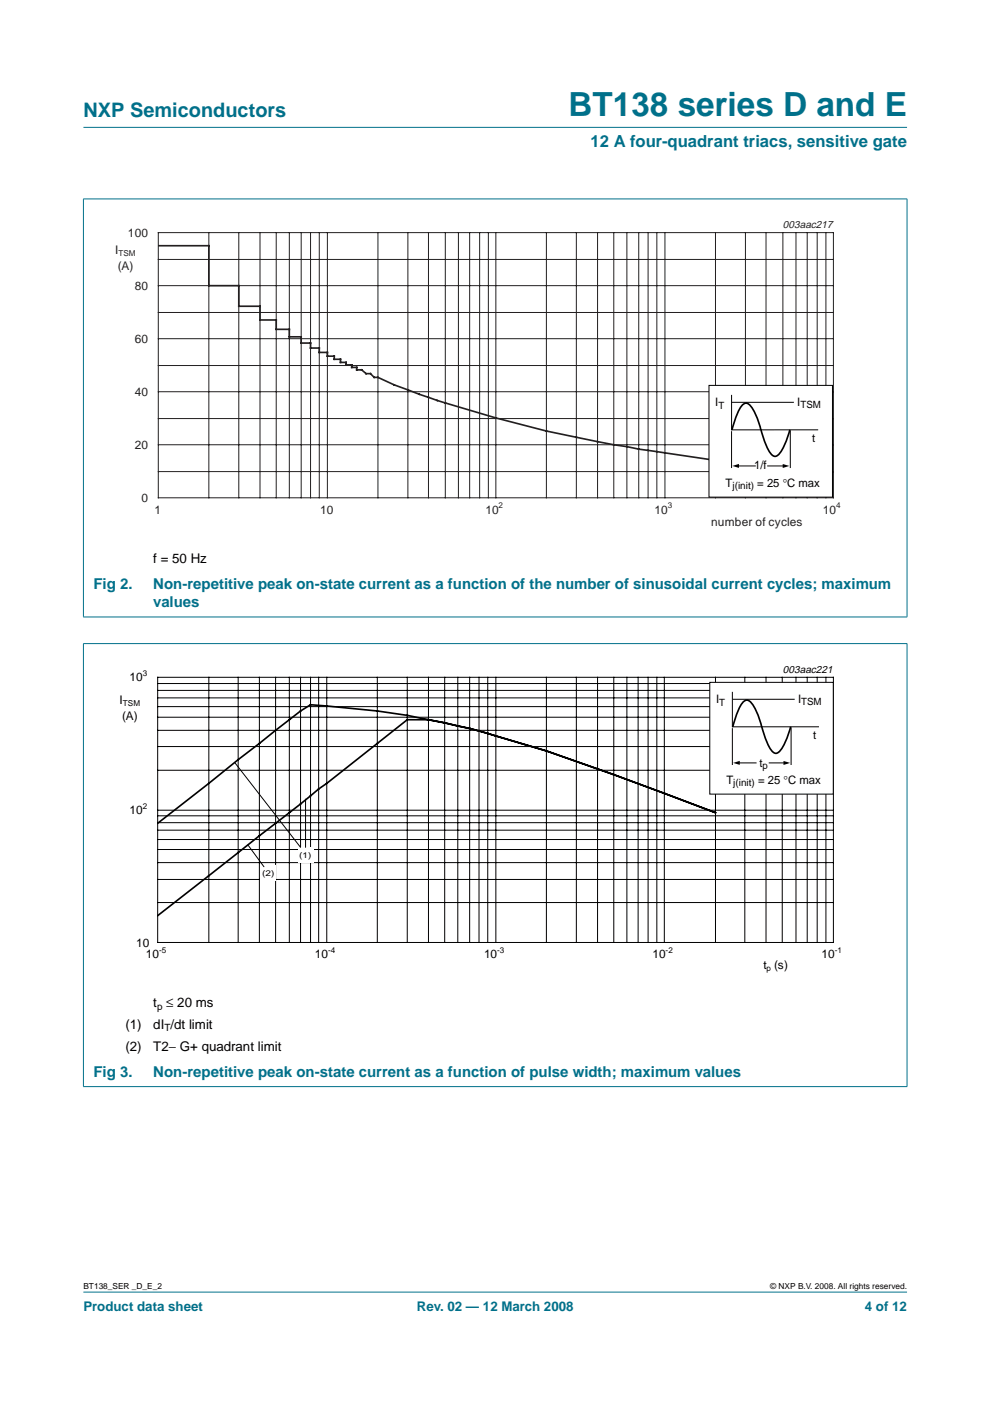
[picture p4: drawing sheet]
<svg xmlns="http://www.w3.org/2000/svg" width="210mm" height="297mm" viewBox="0 0 210 297" stroke-linecap="round" stroke-linejoin="round" font-family="sans-serif">
<g fill="#00708a" stroke="#00708a" stroke-width=".21">
<path d="M17.7 273.9h174.6z"/>
<path d="M17.7 27h174.6z"/>
<path d="M17.7 42.2v88.6z"/>
<path d="M192.3 42.2v88.6z"/>
<path d="M17.6 42.2h174.8z"/>
<path d="M17.6 130.8h174.8z"/>
</g>
<g fill="none" stroke="#231f20" stroke-width=".21">
<path d="M33.6 55h143.1M33.6 49.3h143.1v56.2h-143.1zM44.3 49.3v56.2M50.6 49.3v56.2M55.1 49.3v56.2M58.6 49.3v56.2M61.3 49.3v56.2M63.9 49.3v56.2M65.8 49.3v56.2M67.7 49.3v56.2M69.4 49.3v56.2M80.1 49.3v56.2"/>
<path d="M86.5 49.3v56.2M90.8 49.3v56.2M94.4 49.3v56.2M97.2 49.3v56.2M99.6 49.3v56.2M101.7 49.3v56.2M103.5 49.3v56.2M105.1 49.3v56.2M115.8 49.3v56.2M122.2 49.3v56.2M126.7 49.3v56.2M130.1 49.3v56.2"/>
<path d="M132.9 49.3v56.2M135.4 49.3v56.2M137.4 49.3v56.2M139.3 49.3v56.2M141 49.3v56.2M151.7 49.3v56.2M158 49.3v56.2M162.4 49.3v56.2M166 49.3v56.2M168.8 49.3v56.2M171.1 49.3v56.2M173.3 49.3v56.2"/>
<path d="M175.1 49.3v56.2M33.6 77.5h143.1M33.6 66.3h143.1M33.6 71.8h143.1M33.6 60.6h143.1M33.6 100h143.1M33.6 88.7h143.1M33.6 94.3h143.1M33.6 83.1h143.1"/>
</g>
<path d="M33.6 52.1h10.7v8.5h6.3v4.3h4.5v2.9h3.5v2h2.7v1.6h2.6v1.3h1.9v1.1h1.9v.9h1.7v.8h1.5v.7h1.3v.6h1.2v.6h1.2v.5h1v.5h1.1l.9 .8h.9l.8 .8h.8l3.5 1.6 2.9 1.1a238.8 238.8 0 0 0 46.4 12l2.5 .5 3.9 .6a314 314 0 0 0 23.1 3l14 1.4" fill="none" stroke="#231f20" stroke-width=".35"/>
<path d="M20.3 46.4h169.4v66.4h-169.4z" fill="none" stroke="#fff" stroke-width=".21"/>
<path d="M150.3 81.7h26.2v23.7h-26.2z" fill-rule="evenodd" fill="#fff" stroke="#000" stroke-width=".21"/>
<g fill="none" stroke="#000" stroke-width=".21">
<path d="M155.1 91.4v7.8M155.1 83.7v7.5M155.2 85.3h13.1M156.4 98.8h3.7M162.8 98.8h3.4M167.6 91.3v7.9M173.5 91.1h-18.4M33.4 158.3h143.3M33.4 154.8h143.3M33.4 152.1h143.3M33.4 149.8h143.3M33.4 148h143.3"/>
<path d="M33.4 146.4h143.3M33.4 144.9h143.3M33.4 143.6h143.3v56.2h-143.3zM44.3 143.6v56.2M50.5 143.6v56.2M55 143.6v56.2M58.4 143.6v56.2M61.3 143.6v56.2M63.7 143.6v56.2M65.8 143.6v56.2M67.6 143.6v56.2M69.3 143.6v56.2"/>
<path d="M80 143.6v56.2M86.3 143.6v56.2M90.8 143.6v56.2M94.3 143.6v56.2M97.1 143.6v56.2M99.6 143.6v56.2M101.6 143.6v56.2M103.4 143.6v56.2M105.1 143.6v56.2M115.8 143.6v56.2M122.2 143.6v56.2M126.7 143.6v56.2"/>
<path d="M130.1 143.6v56.2M132.9 143.6v56.2M135.3 143.6v56.2M137.4 143.6v56.2M139.3 143.6v56.2M140.9 143.6v56.2M151.7 143.6v56.2M157.9 143.6v56.2M162.4 143.6v56.2M165.9 143.6v56.2M168.8 143.6v56.2M171.1 143.6v56.2"/>
<path d="M173.3 143.6v56.2M175.1 143.6v56.2M33.4 178h143.3M33.4 176h143.3M33.4 174.4h143.3M33.4 173h143.3M33.4 163.3h143.3M33.4 171.8h143.3M33.4 191.4h143.3M33.4 186.5h143.3M33.4 182.9h143.3M33.4 180.1h143.3"/>
</g>
<path d="M155.3 98.8l1.4-.4v.8zM166 98.4l1.4 .4-1.4 .4z" fill="#000"/>
<path d="M161.3 91.1a11.4 11.4 0 0 0-2.7-5.5 1.29 1.29 0 0 0-1.7 .9l-.7 1.5-1 3.1M161.3 91.1l1 3a5.7 5.7 0 0 0 1.6 2.5 1.38 1.38 0 0 0 1.8-1l1.1-2.4 .7-2.1M90.8 152.6h-4.5l-52.9 41.5M90.8 152.6l8.8 1.8 16.2 4.8 14.3 5 21.6 8.1M90.8 152.6a166.2 166.2 0 0 0-25-3.2l-2.1 1.3-5.3 4.1-25 19.8" fill="none" stroke="#000" stroke-width=".35"/>
<g fill="#00708a" stroke="#00708a" stroke-width=".21">
<path d="M17.7 136.5v93.8z"/>
<path d="M192.3 136.5v93.8z"/>
<path d="M17.6 136.5h174.8z"/>
<path d="M17.6 230.4h174.8z"/>
</g>
<path d="M20.3 140.7h169.4v66.4h-169.4z" fill="none" stroke="#fff" stroke-width=".21"/>
<path d="M150.5 144.7h26.2v23.7h-26.2z" fill-rule="evenodd" fill="#fff" stroke="#000" stroke-width=".21"/>
<path d="M155.3 154.4v7.8M155.3 146.7v7.5M155.3 148.3h13.2M167.7 154.2v8M173.6 154.1h-18.3M156.6 161.8h3.7M163.1 161.8h3.7" fill="none" stroke="#000" stroke-width=".21"/>
<path d="M155.4 161.8l1.4-.5v.9zM166.1 161.3l1.4 .5-1.4 .4z" fill="#000"/>
<path d="M161.5 154.1a11.4 11.4 0 0 0-2.7-5.5 1.29 1.29 0 0 0-1.7 .9l-.7 1.4-1 3.2M161.5 154.1l1 3a5.7 5.7 0 0 0 1.6 2.5 1.38 1.38 0 0 0 1.8-1l1.1-2.4 .6-2.1" fill="none" stroke="#000" stroke-width=".35"/>
<g fill="#fff">
<path d="M55.2 183.5h3.4v3.3h-3.4z"/>
<path d="M63.1 179.7h3.4v3.3h-3.4z"/>
</g>
<path d="M52.6 179.1l3.4 4.7zM49.8 161.8l13.9 17.9zM64.8 169.4v10.3z" fill="#000" stroke="#000" stroke-width=".21"/>
<text font-size="7.1" fill="#00708a" x="120.6" y="24.7">BT138 series D and E</text>
<text font-size="4.2" fill="#00708a" x="17.7" y="24.9">NXP Semiconductors</text>
<text font-size="3.5" fill="#00708a" x="125.2" y="31.1">12 A four-quadrant triacs, sensitive gate</text>
<g font-size="3.2" fill="#00708a">
<text x="19.8" y="124.8">Fig 2.</text>
<text x="32.5" y="124.8">Non-repetitive peak on-state current as a function of the number of sinusoidal current cycles; maximum</text>
<text x="32.5" y="128.7">values</text>
<text x="19.8" y="228.3">Fig 3.</text>
<text x="32.5" y="228.3">Non-repetitive peak on-state current as a function of pulse width; maximum values</text>
</g>
<g font-size="2.8">
<text x="32.5" y="119.3">f = 50 Hz</text>
<text x="32.5" y="213.6">t ≤ 20 ms</text>
<text x="26.6" y="218.2">(1)</text>
<text x="32.5" y="218.2">dI /dt limit</text>
<text x="26.6" y="222.7">(2)</text>
<text x="32.5" y="222.7">T2− G+ quadrant limit</text>
</g>
<g font-size="2.8" fill="#00708a">
<text x="17.7" y="278">Product data sheet</text>
<text x="88.4" y="278">Rev. 02 — 12 March 2008</text>
<text x="183.4" y="278">4 of 12</text>
</g>
<g font-size="2.5" fill="#231f20">
<text x="24.4" y="53.8">I</text>
<text x="27.1" y="50.2">100</text>
<text x="25" y="57.2">(A)</text>
<text x="28.6" y="61.4">80</text>
<text x="28.6" y="72.7">60</text>
<text x="28.6" y="83.9">40</text>
<text x="28.6" y="95.2">20</text>
<text x="30" y="106.4">0</text>
<text x="32.7" y="108.9">1</text>
<text x="67.9" y="108.9">10</text>
<text x="102.9" y="108.9">10</text>
<text x="138.8" y="108.9">10</text>
<text x="150.8" y="111.5">number of cycles</text>
<text x="174.5" y="108.9">10</text>
</g>
<g font-size="2.5">
<text x="151.7" y="86.2">I</text>
<text x="169" y="86.1">I</text>
<text x="172.2" y="93.8">t</text>
<text x="159.9" y="99.4">1/f</text>
<text x="153.8" y="103.2">T</text>
<text x="160.6" y="103.2">= 25 °C max</text>
<text x="25.4" y="149.2">I</text>
<text x="27.5" y="144.5">10</text>
<text x="151.8" y="149.1">I</text>
<text x="169.2" y="149">I</text>
<text x="25.9" y="152.7">(A)</text>
<text x="172.4" y="156.7">t</text>
<text x="154" y="166.2">T</text>
<text x="160.7" y="166.2">= 25</text>
<text x="161" y="162.6">t</text>
<text x="166.1" y="166.2">°C max</text>
<text x="27.5" y="172.7">10</text>
<text x="28.9" y="200.7">10</text>
<text x="30.9" y="203.2">10</text>
<text x="66.8" y="203.2">10</text>
<text x="102.6" y="203.2">10</text>
<text x="138.3" y="203.2">10</text>
<text x="174.2" y="203.2">10</text>
<text x="161.9" y="205.5">t (s)</text>
</g>
<text font-size="2.2" fill="#231f20" x="166" y="48.4">003aac217</text>
<text font-size="2.2" x="166" y="142.7">003aac221</text>
<g font-size="2.1">
<text x="152.3" y="86.7">T</text>
<text x="169.7" y="86.6">TSM</text>
<text x="155.3" y="103.7">j(init)</text>
<text x="152.5" y="149.6">T</text>
<text x="169.9" y="149.5">TSM</text>
<text x="155.5" y="166.7">j(init)</text>
<text x="161.7" y="163.1">p</text>
<text x="33.3" y="214.1">p</text>
<text x="34.9" y="218.7">T</text>
</g>
<g font-size="1.8">
<text x="17.7" y="273.4">BT138_SER _D_E_2</text>
<text x="163.3" y="273.4">© NXP B.V. 2008. All rights reserved.</text>
</g>
<g font-size="1.7" fill="#231f20">
<text x="25.1" y="54.2">TSM</text>
<text x="105.7" y="107.8">2</text>
<text x="141.6" y="107.8">3</text>
<text x="177.3" y="107.8">4</text>
</g>
<g font-size="1.7">
<text x="30.3" y="143.3">3</text>
<text x="26" y="149.7">TSM</text>
<text x="30.3" y="171.5">2</text>
<text x="55.6" y="185.6">(2)</text>
<text x="63.5" y="181.8">(1)</text>
<text x="33.7" y="202.1">-5</text>
<text x="69.6" y="202.1">-4</text>
<text x="105.4" y="202.1">-3</text>
<text x="141.1" y="202.1">-2</text>
<text x="177" y="202.1">-1</text>
<text x="162.5" y="205.9">p</text>
</g>
</svg>
